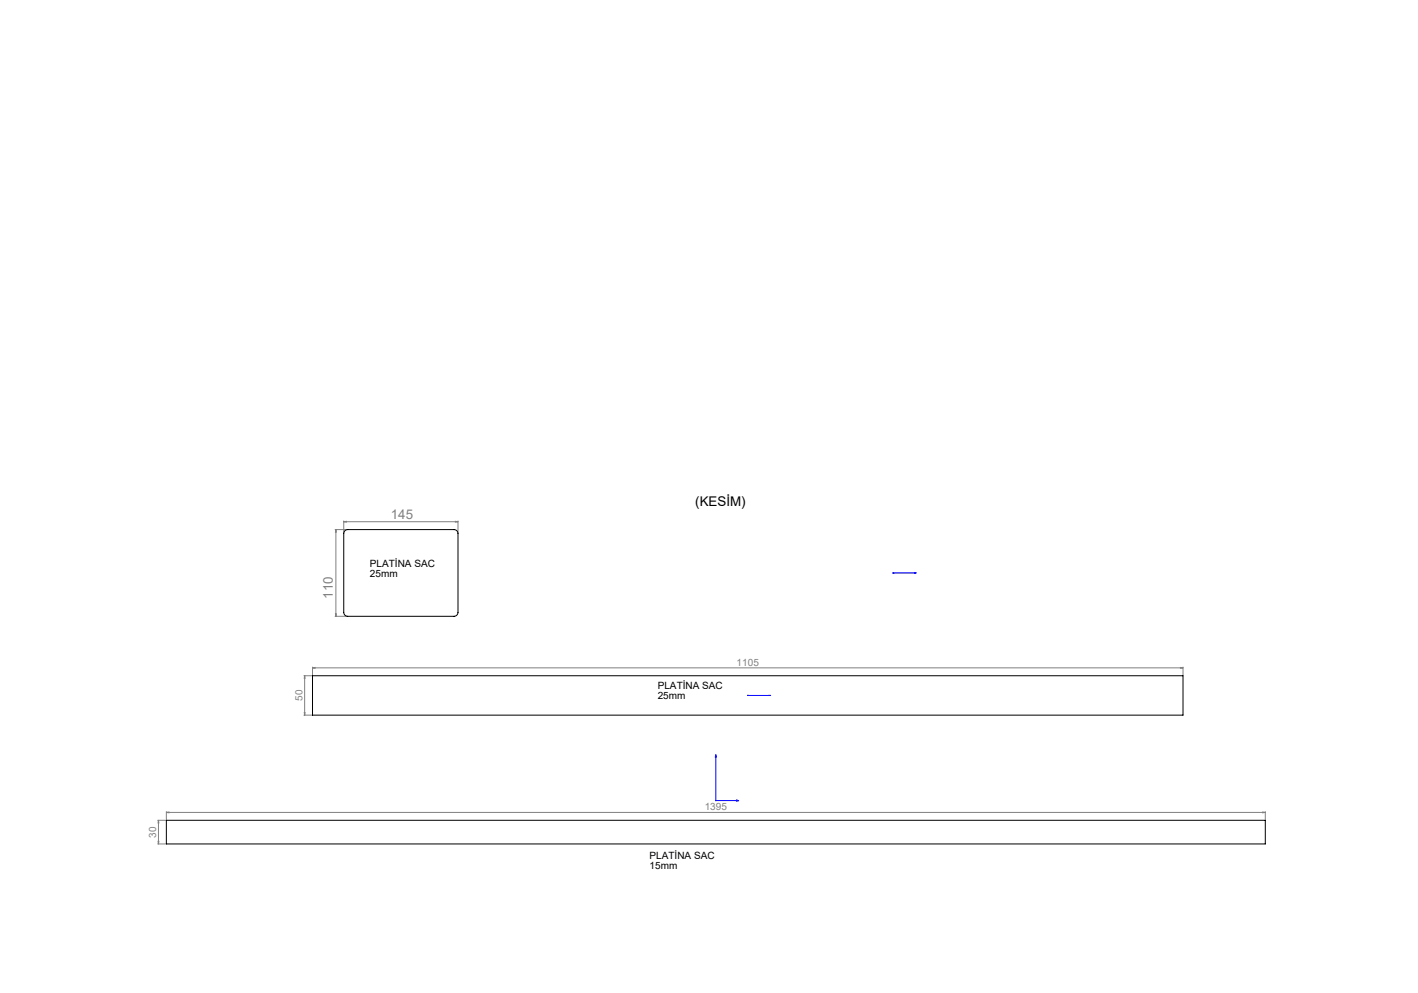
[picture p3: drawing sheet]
<svg xmlns="http://www.w3.org/2000/svg" width="1800mm" height="1260mm" viewBox="0 0 1800 1260" stroke-linecap="round" stroke-linejoin="round" font-family="sans-serif">
<path d="M1133 727h2zM1134 727h.1M1134 727h29M1163 727h-3h3M948 882h2zM949 882h.1M949 882h29M978 882h-3h3M909 958v3h-1zM909 958v58h29M935 1015l3 1-3 1z" fill="none" stroke="#00f" stroke-width="1.27"/>
<g fill="none" stroke="#808080" stroke-width="1.27">
<path d="M425 672h15M426 672l1 3h-1zM426 672v110M436 662h4zM436 661v15M436 662h145M578 662h3h-3zM581 661v15M1133 727h1M1134 727h.1M1134 726v2M426 779h1l-1 3z"/>
<path d="M425 782h15M386 857h10M387 857v4h-1zM387 857v50M397 847h3v1zM397 846v10M397 847h1105M1498 847h4l-4 1zM1502 846v10M949 882h1M949 882l1 1M949 882v1"/>
<path d="M950 882l-1 1M386 907h10M386 904h1v3zM908 1016h1M909 1015v1M909 1016h-1M211 1031l3-1v1zM211 1030v10M211 1031h1395M1603 1030l3 1h-3zM1606 1030v10M200 1041h10"/>
<path d="M201 1041l1 3h-1zM201 1041v30M200 1071h10M201 1068h1l-1 3z"/>
</g>
<g fill="#00f">
<path d="M975 882h3zM948 882h2z"/>
<path d="M1160 727h3zM1133 727h2z"/>
<path d="M935 1015l3 1-3 1zM909 958v3h-1z"/>
</g>
<g fill="#808080">
<path d="M1498 847h4l-4 1zM397 847h3v1zM1603 1030l3 1h-3zM211 1031l3-1v1z"/>
<path d="M387 857v4h-1zM386 904h1v3z"/>
<path d="M201 1041l1 3h-1zM201 1068h1l-1 3z"/>
<path d="M426 672l1 3h-1zM426 779h1l-1 3z"/>
<path d="M436 662h4zM578 662h3h-3z"/>
</g>
<path d="M438 674l3-2h135a5 5 0 0 1 5 5v100a5 5 0 0 1-5 5h-135a5 5 0 0 1-5-5v-100zM397 857h1105v50h-1105zM211 1041h1395v30h-1395z" fill="none" stroke="#000" stroke-width="1.27"/>
<text font-size="16.9" x="883" y="642">(KESİM)</text>
<g font-size="16.9" fill="#808080">
<text x="496" y="658">145</text>
<text x="423" y="760" transform="rotate(-90 423 760)">110</text>
</g>
<g font-size="12.7">
<text x="470" y="720">PLATİNA SAC</text>
<text x="470" y="733">25mm</text>
<text x="835" y="875">PLATİNA SAC</text>
<text x="835" y="887">25mm</text>
<text x="825" y="1090">PLATİNA SAC</text>
<text x="825" y="1103">15mm</text>
</g>
<g font-size="12.7" fill="#808080">
<text x="935" y="845">1105</text>
<text x="384" y="889" transform="rotate(-90 384 889)">50</text>
<text x="895" y="1028">1395</text>
<text x="198" y="1063" transform="rotate(-90 198 1063)">30</text>
</g>
</svg>
